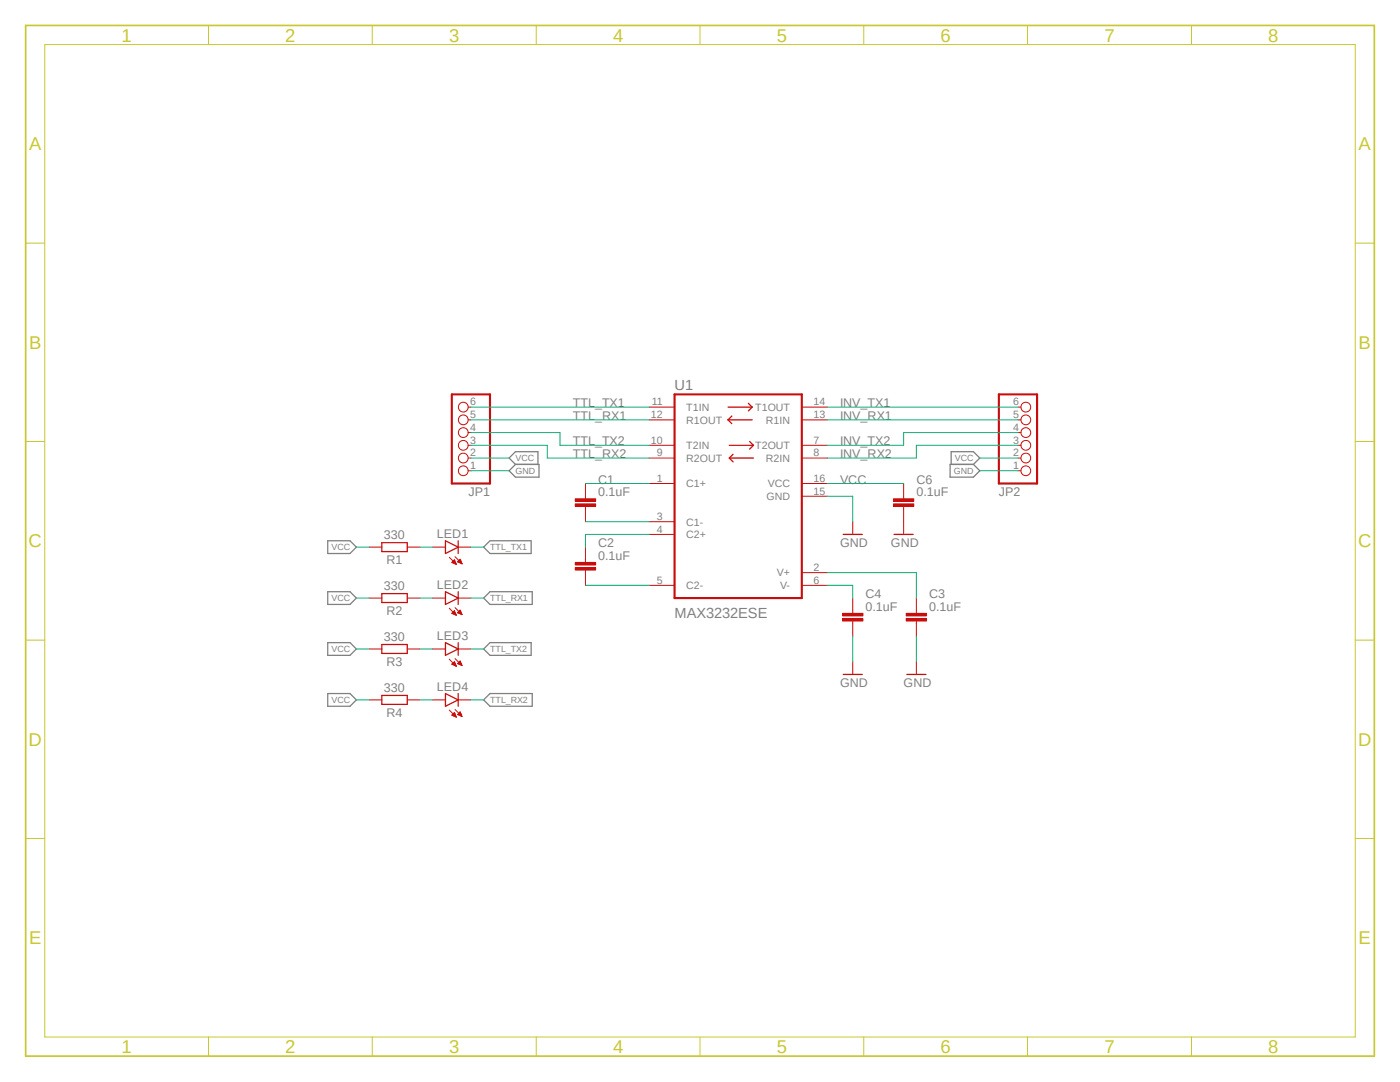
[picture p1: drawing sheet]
<svg xmlns="http://www.w3.org/2000/svg" width="279mm" height="216mm" viewBox="0 0 279 216" stroke-linecap="round" stroke-linejoin="round" font-family="sans-serif">
<path d="M4.8 4.8l269.8 206.3M274.6 4.8l-269.8 206.3" fill="none" stroke="#fff" stroke-width=".2"/>
<path d="M5.1 5.1h269.2v205.6h-269.2z" fill="none" stroke="#c8c832" stroke-width=".34"/>
<g fill="none" stroke="#c8c832" stroke-width=".2">
<path d="M8.9 8.9h261.6v198h-261.6zM41.6 5.1v3.8M74.3 5.1v3.8M107 5.1v3.8M139.7 5.1v3.8M172.4 5.1v3.8M205.1 5.1v3.8M237.8 5.1v3.8M5.1 48.5h3.8M270.5 48.5h3.8M5.1 88.1h3.8M270.5 88.1h3.8"/>
<path d="M5.1 127.7h3.8M270.5 127.7h3.8M5.1 167.3h3.8M270.5 167.3h3.8M41.6 206.9v3.8M74.3 206.9v3.8M107 206.9v3.8M139.7 206.9v3.8M172.4 206.9v3.8M205.1 206.9v3.8M237.8 206.9v3.8"/>
</g>
<path d="M102.9 92.7l-1.3-1.3 1.3-1.3h4.5v2.6M102.9 92.7h4.7v2.5h-4.7l-1.3-1.3zM189.6 92.7h4.7l1.2 1.2-1.2 1.3h-4.7zM189.8 92.7v-2.6h4.5l1.2 1.3-1.2 1.3M65.4 107.9h4.4l1.3 1.3-1.3 1.2h-4.4zM65.4 118.1h4.4l1.3 1.2-1.3 1.3h-4.4zM96.5 109.2l1.3-1.3h8.2v2.5h-8.2zM96.5 119.3l1.3-1.2h8.4v2.5h-8.4zM65.4 128.2h4.4l1.3 1.3-1.3 1.3h-4.4zM65.4 138.4h4.4l1.3 1.3-1.3 1.2h-4.4zM96.5 129.5l1.3-1.3h8.2v2.6h-8.2zM97.8 138.4h8.4v2.5h-8.4l-1.3-1.2z" fill="none" stroke="#808080" stroke-width=".25"/>
<path d="M134.6 78.7h25.4v40.6h-25.4z" fill="none" stroke="#c90d0c" stroke-width=".42"/>
<g fill="none" stroke="#c90d0c" stroke-width=".2">
<path d="M129.5 83.8h5.1M129.5 91.4h5.1M129.5 81.2h5.1M129.5 88.9h5.1M129.5 96.5h5.1M160 83.8h5.1M160 91.4h5.1M160 81.2h5.1M160 88.9h5.1M160 96.5h5.1M160 99h5.1M129.5 104.1h5.1"/>
<path d="M129.5 106.6h5.1M129.5 116.8h5.1M160 116.8h5.1M160 114.3h5.1"/>
</g>
<path d="M145.3 83.8h4.8M145.3 83.8l.7 .7M145.3 81.2h4.8M145.5 91.4h4.9M145.5 91.4l.8 .8M145.5 88.9h4.9M146 83l-.7 .8M146.3 90.6l-.8 .8M149.4 80.5l.7 .7M149.6 88.1l.8 .8M150.1 81.2l-.7 .8M150.4 88.9l-.8 .7" fill="none" stroke="#c90d0c" stroke-width=".25"/>
<path d="M114.8 100.5h4.1v.5h-4.1z" fill-rule="evenodd" fill="#c90d0c"/>
<path d="M114.8 100.5h4.1v.5h-4.1z" fill="none" stroke="#c90d0c" stroke-width=".2"/>
<path d="M114.8 99.5h4.1v.5h-4.1z" fill-rule="evenodd" fill="#c90d0c"/>
<path d="M114.8 99.5h4.1v.5h-4.1zM116.8 96.5v3M116.8 101v3.1" fill="none" stroke="#c90d0c" stroke-width=".2"/>
<path d="M114.8 113.2h4.1v.5h-4.1z" fill-rule="evenodd" fill="#c90d0c"/>
<path d="M114.8 113.2h4.1v.5h-4.1z" fill="none" stroke="#c90d0c" stroke-width=".2"/>
<path d="M114.8 112.2h4.1v.5h-4.1z" fill-rule="evenodd" fill="#c90d0c"/>
<path d="M114.8 112.2h4.1v.5h-4.1zM116.8 109.2v3M116.8 113.7v3.1" fill="none" stroke="#c90d0c" stroke-width=".2"/>
<path d="M180.8 123.4h4.1v.5h-4.1z" fill-rule="evenodd" fill="#c90d0c"/>
<path d="M180.8 123.4h4.1v.5h-4.1z" fill="none" stroke="#c90d0c" stroke-width=".2"/>
<path d="M180.8 122.4h4.1v.5h-4.1z" fill-rule="evenodd" fill="#c90d0c"/>
<path d="M182.9 119.3v3.1M180.8 122.4h4.1v.5h-4.1zM182.9 123.9v3.1" fill="none" stroke="#c90d0c" stroke-width=".2"/>
<path d="M168.1 123.4h4.1v.5h-4.1z" fill-rule="evenodd" fill="#c90d0c"/>
<path d="M168.1 123.4h4.1v.5h-4.1z" fill="none" stroke="#c90d0c" stroke-width=".2"/>
<path d="M168.1 122.4h4.1v.5h-4.1z" fill-rule="evenodd" fill="#c90d0c"/>
<path d="M170.2 119.3v3.1M168.1 122.4h4.1v.5h-4.1zM170.2 123.9v3.1" fill="none" stroke="#c90d0c" stroke-width=".2"/>
<path d="M178.3 100.5h4.1v.5h-4.1z" fill-rule="evenodd" fill="#c90d0c"/>
<path d="M178.3 100.5h4.1v.5h-4.1z" fill="none" stroke="#c90d0c" stroke-width=".2"/>
<path d="M178.3 99.5h4.1v.5h-4.1z" fill-rule="evenodd" fill="#c90d0c"/>
<g fill="none" stroke="#c90d0c" stroke-width=".2">
<path d="M93.4 93.9h.6M93.4 91.4h.6M93.4 88.9h.6M93.4 86.3h.6M93.4 83.8h.6M93.4 81.2h.6M178.3 99.5h4.1v.5h-4.1zM180.3 96.5v3M203.2 93.9h.6M203.2 91.4h.6M203.2 88.9h.6M203.2 86.3h.6"/>
<path d="M203.2 83.8h.6M203.2 81.2h.6M73.7 109.2h2.5M73.7 119.3h2.5M81.3 109.2h2.5M81.3 119.3h2.5M86.4 109.2h2.5M86.4 119.3h2.5M89.7 111.2l1.4 1.4M90.2 112.2l.5-.5 .4 .9zM90.2 112.2h.7M90.3 112.1h.5"/>
<path d="M90.3 112.3h.6M90.4 112h.4M90.5 111.9h.3M90.6 112.4h.4M90.6 111.8h.2M90.6 111.8h.1M90.8 112.5h.2M90.8 111.1l1.4 1.4M91 112.6h.1M91.3 112.1l.5-.5 .4 .9zM91.4 112.1h.7M91.4 112h.6"/>
<path d="M91.4 109.2h2.6M91.4 119.3h2.6M91.5 111.9h.5M91.6 112.2h.5M91.6 111.8h.3M91.7 111.8h.2M91.7 111.7h.2M91.8 112.3h.3M92 112.4h.2M170.2 104.1v2.5M180.3 101v5.6M73.7 129.5h2.5"/>
<path d="M73.7 139.7h2.5M81.3 129.5h2.5M81.3 139.7h2.5M86.4 129.5h2.5M86.4 139.7h2.5M89.7 121.4l1.4 1.4M89.7 131.5l1.4 1.5M90.2 132.5l.5-.5 .4 .9zM90.2 122.3h.7M90.2 132.5h.7M90.3 132.5h.6M90.3 122.4h.6"/>
<path d="M90.3 122.3h.5M90.3 132.4h.5M90.4 122.2h.4M90.4 132.6h.6M90.4 132.3h.4M90.5 122.5h.5M90.5 122.1h.3M90.5 132.2h.3M90.6 122h.1M90.6 132.1h.1M90.6 132.7h.4M90.7 121.9l-.5 .5 .9 .4"/>
<path d="M90.7 121.9l.4 .9M90.7 121.9h.1M90.7 122.6h.3M90.8 121.2l1.4 1.4M90.8 131.4l1.4 1.4M90.8 132.8h.2M90.9 122.7h.2M91.3 122.3h.7M91.3 122.3l.9 .3M91.3 122.3l.5-.5 .4 .8M91.3 132.4l.5-.5 .4 .9zM91.4 132.4h.6"/>
<path d="M91.4 129.5h2.6M91.4 139.7h2.6M91.4 122.2h.6M91.4 132.5h.7M91.4 132.3h.6M91.5 122.3h.6M91.5 122.1h.5M91.5 132.2h.4M91.6 122h.3M91.6 132.1h.3M91.7 132.5h.4M91.7 121.9h.2"/>
<path d="M91.7 122.4h.4M91.7 132h.2M91.8 121.8h.1M91.8 132h.1M91.9 132.6h.3M91.9 122.5h.3M92.1 132.7h.1M92.2 122.6h.1M170.2 132v2.6M182.9 132v2.6M89.7 141.7l1.4 1.4M90.2 142.7l.5-.5 .4 .9z"/>
<path d="M90.2 142.7h.7M90.3 142.6h.5M90.4 142.8h.5M90.4 142.5h.4M90.5 142.4h.3M90.6 142.3h.2M90.6 142.9h.4M90.6 142.2h.1M90.8 143h.2M90.8 141.6l1.4 1.4M91 143h.1M91.4 142.6h.7"/>
<path d="M91.4 142.5h.6M91.5 142.4h.5M91.6 142.3h.3M91.6 142.7h.5M91.7 142.2h.2M91.8 142.8h.4M91.8 142.1l-.5 .5 .9 .4M91.8 142.1l.4 .9M91.8 142.1h.1M92 142.9h.2"/>
<circle cx="92.5" cy="86.3" r=".98"/>
<circle cx="92.5" cy="83.8" r=".98"/>
<circle cx="92.5" cy="81.2" r=".98"/>
<circle cx="92.5" cy="91.4" r=".98"/>
<circle cx="92.5" cy="93.9" r=".98"/>
<circle cx="92.5" cy="88.9" r=".98"/>
<circle cx="204.7" cy="93.9" r=".98"/>
<circle cx="204.7" cy="88.9" r=".98"/>
<circle cx="204.7" cy="86.3" r=".98"/>
<circle cx="204.7" cy="83.8" r=".98"/>
<circle cx="204.7" cy="91.4" r=".98"/>
<circle cx="204.7" cy="81.2" r=".98"/>
</g>
<g fill="none" stroke="#c90d0c" stroke-width=".25">
<path d="M76.2 118.4h5.1v1.8h-5.1zM76.2 108.3h5.1v1.8h-5.1zM88.9 107.9l2.5 1.3-2.5 1.2zM88.9 118.1l2.5 1.2-2.5 1.3zM91.4 107.9v2.5M91.4 118.1v2.5M168.3 106.6h3.8M178.4 106.6h3.8M76.2 128.6h5.1v1.8h-5.1zM76.2 138.8h5.1v1.7h-5.1zM88.9 128.2l2.5 1.3-2.5 1.3zM88.9 138.4l2.5 1.3-2.5 1.2z"/>
<path d="M91.4 128.2v2.6M91.4 138.4v2.5M168.3 134.6h3.8M181 134.6h3.8"/>
</g>
<path d="M90.2 78.7h7.6v17.8h-7.6zM199.3 78.7h7.7v17.8h-7.7z" fill="none" stroke="#c90d0c" stroke-width=".42"/>
<g fill="none" stroke="#0dab76" stroke-width=".2">
<path d="M94 91.4h7.6M94 88.9h15.2v2.5h20.3M94 93.9h7.6M94 86.3h17.8v2.6h17.7M94 83.8h35.5M94 81.2h35.5M116.8 96.5h12.7M165.1 96.5h15.2M165.1 99h5.1v5.1M165.1 83.8h38.1M165.1 81.2h38.1M195.5 91.4h7.7"/>
<path d="M195.5 93.9h7.7M203.2 88.9h-20.3v2.5h-17.8M203.2 86.3h-22.9v2.6h-15.2M71.1 109.2h2.6M71.1 119.3h2.6M83.8 109.2h2.6M83.8 119.3h2.6M94 109.2h2.5M94 119.3h2.5M116.8 116.8h12.7M116.8 104.1h12.7M129.5 106.6h-12.7v2.6"/>
<path d="M165.1 116.8h5.1v2.5M165.1 114.3h17.8v5M71.1 129.5h2.6M71.1 139.7h2.6M83.8 129.5h2.6M83.8 139.7h2.6M94 129.5h2.5M94 139.7h2.5M170.2 127v5M182.9 127v5"/>
</g>
<g font-size="3.7" fill="#c8c832">
<text x="24.3" y="8.3">1</text>
<text x="56.9" y="8.3">2</text>
<text x="89.7" y="8.3">3</text>
<text x="122.3" y="8.3">4</text>
<text x="155" y="8.3">5</text>
<text x="187.7" y="8.3">6</text>
<text x="220.4" y="8.3">7</text>
<text x="253.1" y="8.3">8</text>
<text x="5.8" y="30">A</text>
<text x="271.1" y="30">A</text>
<text x="5.8" y="69.6">B</text>
<text x="271.1" y="69.6">B</text>
<text x="5.7" y="109.2">C</text>
<text x="271.1" y="109.2">C</text>
<text x="5.7" y="148.8">D</text>
<text x="271.1" y="148.8">D</text>
<text x="5.8" y="188.4">E</text>
<text x="271.1" y="188.4">E</text>
<text x="24.3" y="210.1">1</text>
<text x="56.9" y="210.1">2</text>
<text x="89.7" y="210.1">3</text>
<text x="122.3" y="210.1">4</text>
<text x="155" y="210.1">5</text>
<text x="187.7" y="210.1">6</text>
<text x="220.4" y="210.1">7</text>
<text x="253.1" y="210.1">8</text>
</g>
<g font-size="2.9" fill="#808080">
<text x="134.6" y="77.7">U1</text>
<text x="134.6" y="123.3">MAX3232ESE</text>
</g>
<g font-size="2.5" fill="#808080">
<text x="114.3" y="83.8">TTL_RX1</text>
<text x="114.3" y="81.2">TTL_TX1</text>
<text x="167.6" y="83.8">INV_RX1</text>
<text x="167.6" y="81.2">INV_TX1</text>
<text x="114.3" y="88.9">TTL_TX2</text>
<text x="167.6" y="88.9">INV_TX2</text>
<text x="114.3" y="91.4">TTL_RX2</text>
<text x="167.6" y="91.4">INV_RX2</text>
<text x="93.5" y="98.9">JP1</text>
<text x="119.4" y="99">0.1uF</text>
<text x="119.4" y="96.5">C1</text>
<text x="167.6" y="96.5">VCC</text>
<text x="182.9" y="99">0.1uF</text>
<text x="182.9" y="96.5">C6</text>
<text x="199.4" y="98.9">JP2</text>
<text x="76.6" y="107.5">330</text>
<text x="87.2" y="107.4">LED1</text>
<text x="77.1" y="112.6">R1</text>
<text x="119.4" y="111.7">0.1uF</text>
<text x="119.4" y="109.2">C2</text>
<text x="167.6" y="109.2">GND</text>
<text x="177.8" y="109.2">GND</text>
<text x="76.6" y="117.7">330</text>
<text x="87.2" y="117.6">LED2</text>
<text x="172.7" y="119.3">C4</text>
<text x="185.4" y="119.3">C3</text>
<text x="77.1" y="122.8">R2</text>
<text x="172.7" y="121.9">0.1uF</text>
<text x="185.4" y="121.9">0.1uF</text>
<text x="76.6" y="127.8">330</text>
<text x="87.2" y="127.7">LED3</text>
<text x="77.1" y="132.9">R3</text>
<text x="87.2" y="137.9">LED4</text>
<text x="167.6" y="137.1">GND</text>
<text x="180.3" y="137.1">GND</text>
<text x="76.6" y="138">330</text>
<text x="77.1" y="143.1">R4</text>
</g>
<g font-size="2.1" fill="#808080">
<text x="93.8" y="83.4">5</text>
<text x="93.8" y="80.9">6</text>
<text x="129.9" y="83.4">12</text>
<text x="130.1" y="80.9">11</text>
<text x="136.9" y="82">T1IN</text>
<text x="150.7" y="82">T1OUT</text>
<text x="162.3" y="83.4">13</text>
<text x="162.3" y="80.9">14</text>
<text x="202.2" y="83.4">5</text>
<text x="202.2" y="80.9">6</text>
<text x="93.8" y="88.5">3</text>
<text x="93.8" y="86">4</text>
<text x="129.9" y="88.5">10</text>
<text x="136.9" y="89.6">T2IN</text>
<text x="136.9" y="84.5">R1OUT</text>
<text x="150.7" y="89.6">T2OUT</text>
<text x="152.9" y="84.5">R1IN</text>
<text x="162.3" y="88.5">7</text>
<text x="202.2" y="88.5">3</text>
<text x="202.2" y="86">4</text>
<text x="93.8" y="93.6">1</text>
<text x="93.8" y="91.1">2</text>
<text x="131.1" y="91.1">9</text>
<text x="136.9" y="92.2">R2OUT</text>
<text x="152.9" y="92.2">R2IN</text>
<text x="162.3" y="91.1">8</text>
<text x="202.2" y="93.6">1</text>
<text x="202.2" y="91.1">2</text>
<text x="131.1" y="96.1">1</text>
<text x="136.9" y="97.2">C1+</text>
<text x="153" y="99.8">GND</text>
<text x="153.2" y="97.2">VCC</text>
<text x="162.3" y="96.1">16</text>
<text x="162.3" y="98.7">15</text>
<text x="131.1" y="103.8">3</text>
<text x="131.1" y="106.3">4</text>
<text x="136.9" y="104.9">C1-</text>
<text x="136.9" y="107.4">C2+</text>
<text x="162.3" y="113.9">2</text>
<text x="131.1" y="116.5">5</text>
<text x="136.9" y="117.6">C2-</text>
<text x="155.1" y="115">V+</text>
<text x="155.7" y="117.6">V-</text>
<text x="162.3" y="116.5">6</text>
</g>
<g font-size="1.8" fill="#808080">
<text x="102.9" y="92">VCC</text>
<text x="102.9" y="94.6">GND</text>
<text x="190.4" y="94.6">GND</text>
<text x="190.6" y="92">VCC</text>
<text x="66.2" y="109.8">VCC</text>
<text x="97.8" y="109.8">TTL_TX1</text>
<text x="66.2" y="120">VCC</text>
<text x="97.8" y="120">TTL_RX1</text>
<text x="66.2" y="130.1">VCC</text>
<text x="97.8" y="130.1">TTL_TX2</text>
<text x="66.2" y="140.3">VCC</text>
<text x="97.8" y="140.3">TTL_RX2</text>
</g>
</svg>
